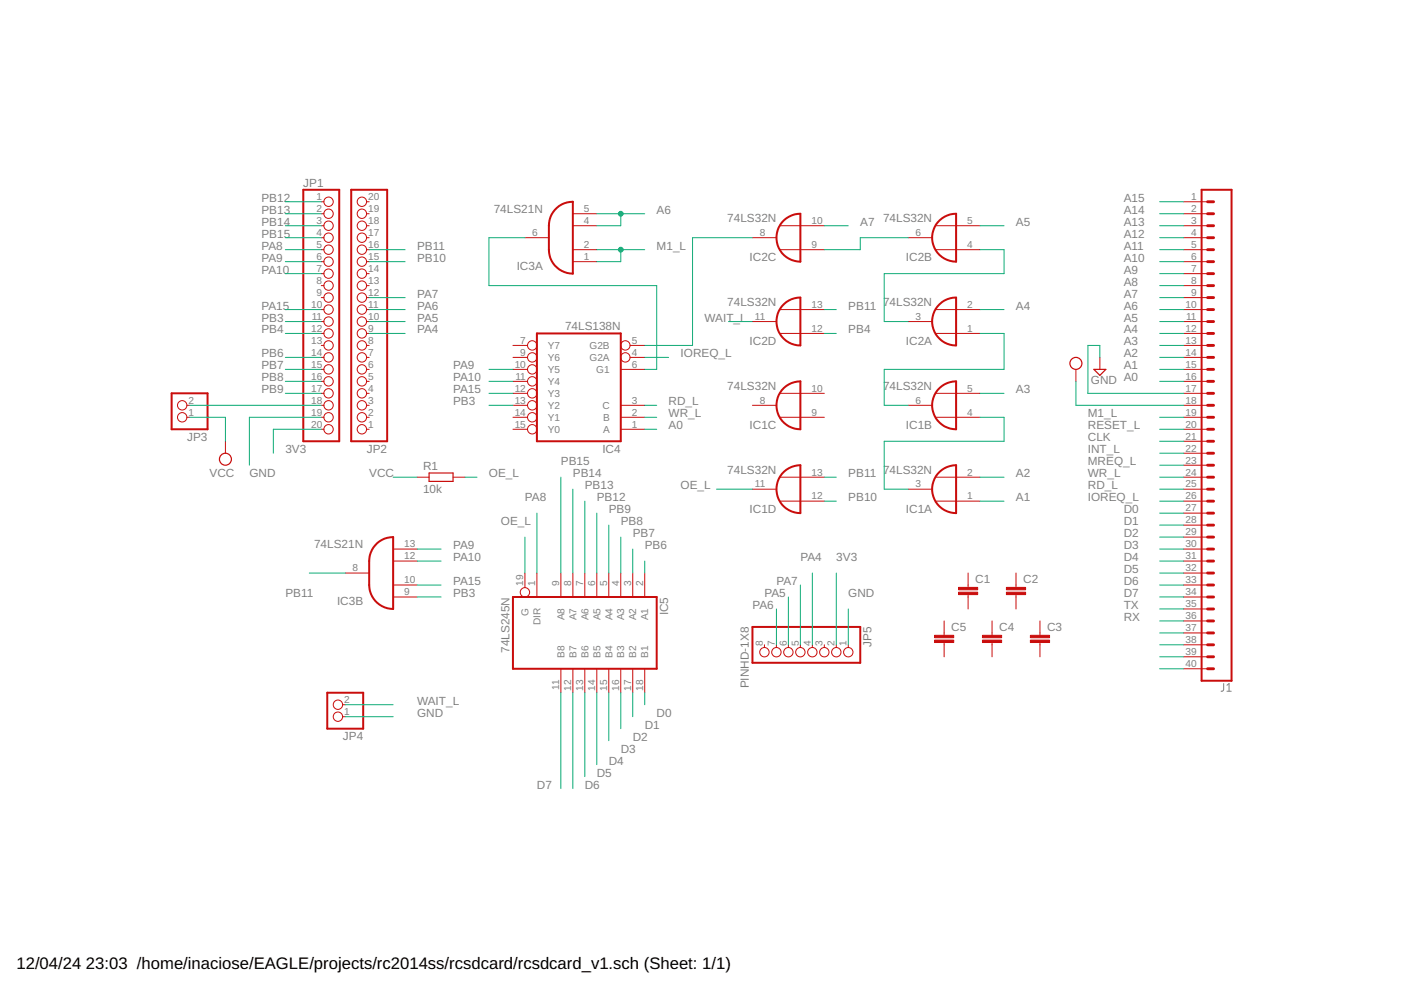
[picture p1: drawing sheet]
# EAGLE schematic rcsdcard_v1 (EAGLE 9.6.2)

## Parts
C1  C-EU050-025X075  [C050-025X075]
C2  C-EU050-025X075  [C050-025X075]
C3  C-EU050-025X075  [C050-025X075]
C4  C-EU050-025X075  [C050-025X075]
C5  C-EU050-025X075  [C050-025X075]
IC1  74LS32N  [DIL14]
IC2  74LS32N  [DIL14]
IC3  74LS21N  [DIL14]
IC4  74LS138N  [DIL16]
IC5  74LS245N  [DIL20]
J1  CONN_40OFFSET  [1X40_OFFSET]
JP1  PINHD-1X20  [1X20]
JP2  PINHD-1X20  [1X20]
JP3  PINHD-1X2  [1X02]
JP4  PINHD-1X2  [1X02]
JP5  PINHD-1X8  [1X08]
R1  10k  R-EU_0204/7  [0204/7]

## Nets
3V3: JP1.20 JP5.2
A0: IC4.1(A) J1.16
A1: IC1.1(A:I0) J1.15
A2: IC1.2(A:I1) J1.14
A3: IC1.5(B:I1) J1.13
A4: IC2.2(A:I1) J1.12
A5: IC1.6(B:O) IC2.1(A:I0) IC2.5(B:I1) J1.11
A6: IC3.4(A:I2) IC3.5(A:I3) J1.10
A7: IC2.10(C:I1) J1.9
A8: J1.8
A9: J1.7
A10: J1.6
A11: J1.5
A12: J1.4
A13: J1.3
A14: J1.2
A15: J1.1
CLK: J1.21
D0: IC5.18(B1) J1.27
D1: IC5.17(B2) J1.28
D2: IC5.16(B3) J1.29
D3: IC5.15(B4) J1.30
D4: IC5.14(B5) J1.31
D5: IC5.13(B6) J1.32
D6: IC5.12(B7) J1.33
D7: IC5.11(B8) J1.34
GND: J1.17 JP1.19 JP4.1 JP5.1
INT_L: J1.22
IOREQ_L: IC4.4(G2A) J1.26
M1_L: IC3.1(A:I0) IC3.2(A:I1) J1.19
MREQ_L: J1.23
N$1: J1.37
N$2: J1.38
N$3: J1.39
N$4: IC1.3(A:O) IC1.4(B:I0)
N$5: JP1.18 JP3.2
N$8: IC2.3(A:O) IC2.4(B:I0)
N$9: IC3.6(A:O) IC4.6(G1)
N$10: IC2.6(B:O) IC2.9(C:I0)
N$12: IC2.8(C:O) IC4.5(G2B)
N$13: J1.40
OE_L: IC1.11(D:O) IC5.19(G) R1.2
PA4: JP2.9 JP5.4
PA5: JP2.10 JP5.6
PA6: JP2.11 JP5.7
PA7: JP2.12 JP5.5
PA8: IC5.1(DIR) JP1.5
PA9: IC3.13(B:I3) IC4.10(Y5) JP1.6
PA10: IC3.12(B:I2) IC4.11(Y4) JP1.7
PA15: IC3.10(B:I1) IC4.12(Y3) JP1.10
PB3: IC3.9(B:I0) IC4.13(Y2) JP1.11
PB4: IC2.12(D:I0) JP1.12
PB6: IC5.2(A1) JP1.14
PB7: IC5.3(A2) JP1.15
PB8: IC5.4(A3) JP1.16
PB9: IC5.5(A4) JP1.17
PB10: IC1.12(D:I0) JP2.15
PB11: IC1.13(D:I1) IC2.13(D:I1) IC3.8(B:O) JP2.16
PB12: IC5.6(A5) JP1.1
PB13: IC5.7(A6) JP1.2
PB14: IC5.8(A7) JP1.3
PB15: IC5.9(A8) JP1.4
RD_L: IC4.3(C) J1.25
RESET_L: J1.20
RX: J1.36
TX: J1.35
VCC: J1.18 JP3.1 R1.1
WAIT_L: IC2.11(D:O) JP4.2
WR_L: IC4.2(B) J1.24
Unconnected: C1.1 C1.2 C2.1 C2.2 C3.1 C3.2 C4.1 C4.2 C5.1 C5.2 IC1.8(C:O) IC1.9(C:I0) IC1.10(C:I1) IC4.7(Y7) IC4.9(Y6) IC4.14(Y1) IC4.15(Y0) JP1.8 JP1.9 JP1.13 JP2.1 JP2.2 JP2.3 JP2.4 JP2.5 JP2.6 JP2.7 JP2.8 JP2.13 JP2.14 JP2.17 JP2.18 JP2.19 JP2.20 JP5.3 JP5.8

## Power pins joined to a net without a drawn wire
GND: IC1.7(P:GND) IC2.7(P:GND) IC3.7(P:GND) IC4.8(GND) IC5.10(GND)
VCC: IC1.14(P:VCC) IC2.14(P:VCC) IC3.14(P:VCC) IC4.16(VCC) IC5.20(VCC)

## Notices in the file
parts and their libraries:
SparkFun-Connectors: Licensing: Creative Commons ShareAlike 4.0 International - https://creativecommons.org/licenses/by-sa/4.0
